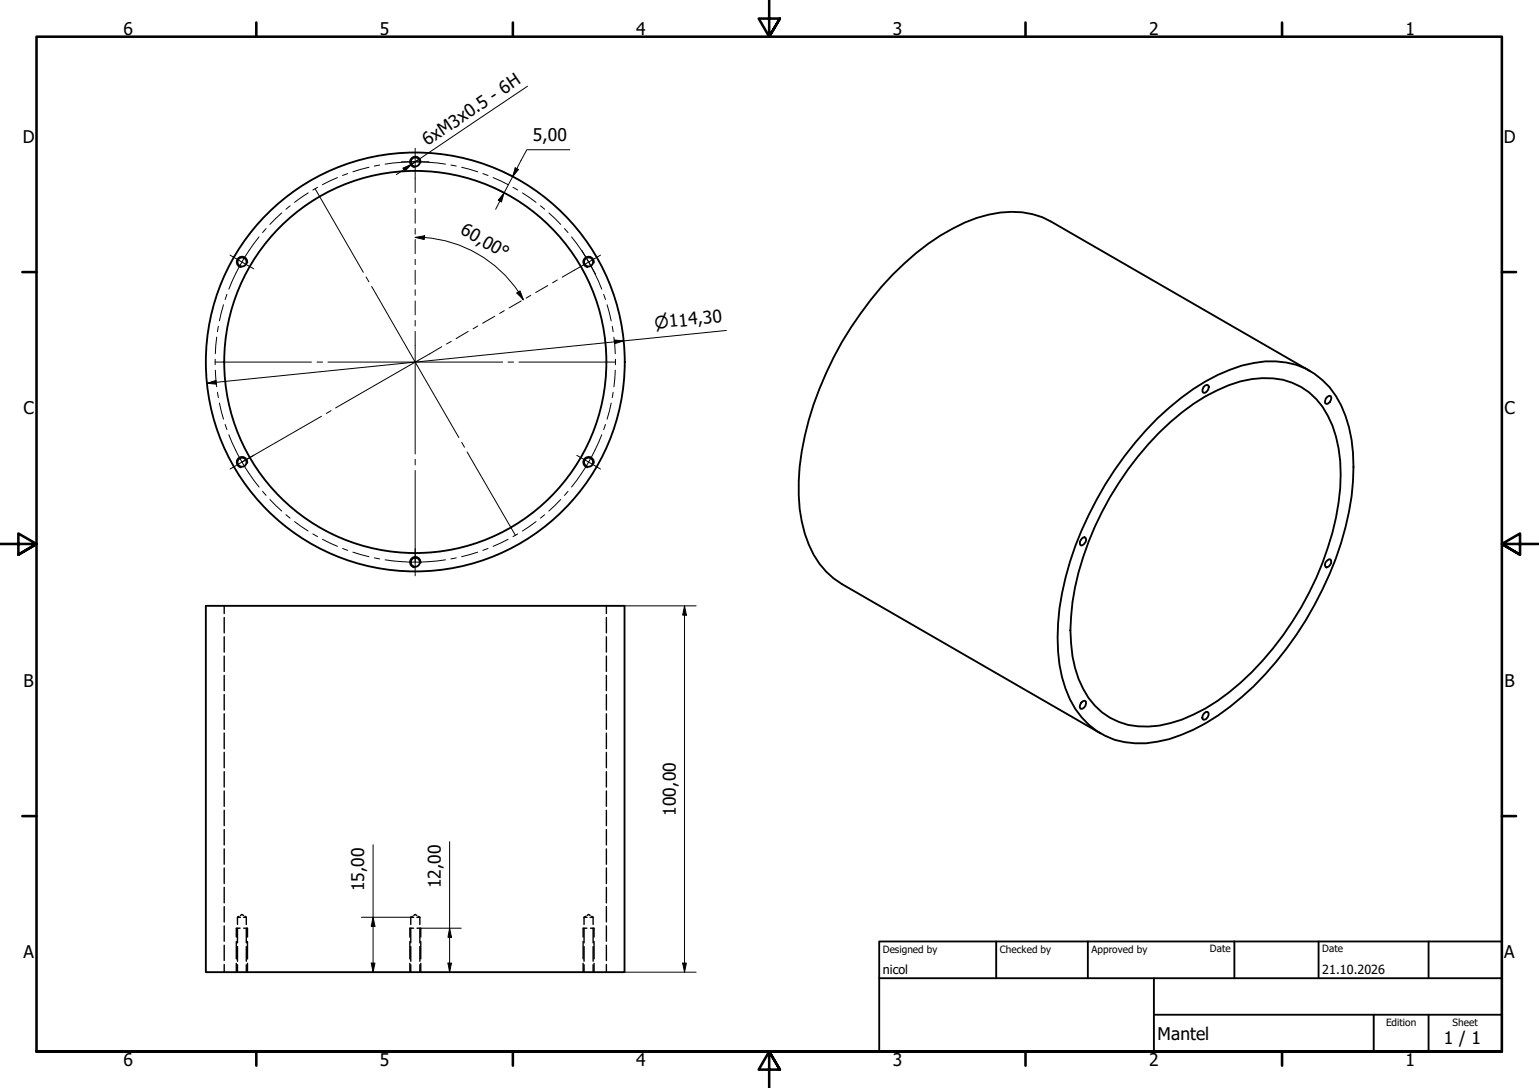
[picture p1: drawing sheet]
<svg xmlns="http://www.w3.org/2000/svg" width="420mm" height="297mm" viewBox="0 0 420 297" stroke-linecap="round" stroke-linejoin="round" font-family="sans-serif">
<!-- layer: Visible (ISO) -->
<g fill="none" stroke="#000" stroke-width=".51">
<path d="M316 114.2a58.2 58.2 0 0 1 23-14.4 24.8 24.8 0 0 1 17.5 .8 21.8 21.8 0 0 1 10.8 13 49.5 49.5 0 0 1 1 26 94.6 94.6 0 0 1-29.3 50.7 53.5 53.5 0 0 1-19.8 11.5 24.4 24.4 0 0 1-17.4-.9 22.8 22.8 0 0 1-11.9-16 60.5 60.5 0 0 1 2.2-31.5 96.7 96.7 0 0 1 23.9-39.2zM316.5 118.1a52.6 52.6 0 0 1 22.1-14 21.3 21.3 0 0 1 18.8 3 24.7 24.7 0 0 1 8 15.3 61.3 61.3 0 0 1-4.3 31.3 83.9 83.9 0 0 1-28.7 37.7 36.4 36.4 0 0 1-18.8 7 18.3 18.3 0 0 1-17.9-10.3 35.9 35.9 0 0 1-3.3-19.8 81.5 81.5 0 0 1 18.3-43.7zM328.5 105.7l.5-.4 .5-.2 .4 .1a1.49 1.49 0 0 1-1.4 2l-.2-.3zM357.7 101.3l-70.7-40.8a23 23 0 0 0-17.1-1.9 52.7 52.7 0 0 0-23 13.3 92.6 92.6 0 0 0-28.6 55.5 41.8 41.8 0 0 0 3.8 24 21.2 21.2 0 0 0 7.7 8l70.7 40.9M362.4 108.3l.5-.2h.4a1.55 1.55 0 0 1-1.2 2.2 1.3 1.3 0 0 1 .3-2zM295.6 146.8l.5-.1 .3 .2a1.51 1.51 0 0 1-1.4 2 1.51 1.51 0 0 1 .6-2.1zM362.3 153l.5-.3h.4a1.47 1.47 0 0 1-1.1 2.2l-.3-.2-.1-.5 .2-.7zM56.2 165.4h114.3v100h-114.3zM295.2 191.8l.5-.4 .5-.1a1.37 1.37 0 0 1-.8 2.2h-.4l-.2-.5zM328.7 194.7l.5-.3h.5a1.32 1.32 0 0 1 0 1.4 1.32 1.32 0 0 1-1.3 .6v-1.1z"/>
<circle cx="113.4" cy="44.2" r="1.24"/>
<circle cx="66.1" cy="71.5" r="1.24"/>
<circle cx="160.7" cy="71.5" r="1.24"/>
<circle cx="113.4" cy="98.8" r="57.2"/>
<circle cx="113.4" cy="98.8" r="52.2"/>
<circle cx="66.1" cy="126.2" r="1.24"/>
<circle cx="160.7" cy="126.2" r="1.24"/>
<circle cx="113.4" cy="153.5" r="1.24"/>
</g>
<!-- layer: Visible Narrow (ISO) -->
<path d="M114.8 44.5a1.49 1.49 0 0 0-1.2-1.8 1.49 1.49 0 0 0-1.7 1.3 1.49 1.49 0 0 0 1.2 1.7M67.5 71.8a1.49 1.49 0 0 0-1.2-1.8 1.49 1.49 0 0 0-1.7 1.3 1.49 1.49 0 0 0 1.2 1.7M162.2 71.8a1.49 1.49 0 0 0-1.3-1.8 1.49 1.49 0 0 0-1.7 1.3 1.49 1.49 0 0 0 1.2 1.7M67.5 126.5a1.49 1.49 0 0 0-1.2-1.8 1.49 1.49 0 0 0-1.7 1.2 1.49 1.49 0 0 0 1.2 1.8M162.2 126.5a1.49 1.49 0 0 0-1.3-1.8 1.49 1.49 0 0 0-1.7 1.2 1.49 1.49 0 0 0 1.2 1.8M114.8 153.8a1.49 1.49 0 0 0-1.2-1.8 1.49 1.49 0 0 0-1.7 1.2 1.49 1.49 0 0 0 1.2 1.8" fill="none" stroke="#000" stroke-width=".38"/>
<!-- layer: Hidden (ISO) -->
<g fill="none" stroke="#000" stroke-width=".38">
<path d="M61.2 165.4v2.1M61.2 168.6v4.2M61.2 173.8v4.2M61.2 179.1v4.2M165.5 165.4v2.1M165.5 168.6v4.2M165.5 173.8v4.2M165.5 179.1v4.2M61.2 184.4v4.2M61.2 189.6v4.3M61.2 194.9v4.2M165.5 184.4v4.2"/>
<path d="M165.5 189.6v4.3M165.5 194.9v4.2M61.2 200.1v4.3M61.2 205.4v4.2M61.2 210.7v4.2M61.2 215.9v4.2M165.5 200.1v4.3M165.5 205.4v4.2M165.5 210.7v4.2M165.5 215.9v4.2M61.2 221.2v4.2M61.2 226.5v4.2"/>
<path d="M61.2 231.8v4.2M61.2 237v4.2M165.5 221.2v4.2M165.5 226.5v4.2M165.5 231.8v4.2M165.5 237v4.2M61.2 242.2v4.3M61.2 247.5v4.2M61.2 252.8v4.2M61.2 258v4.2M64.5 257v4.8M64.8 250.4h.9"/>
<path d="M64.8 250.4v2M64.8 253.4v4M64.8 258.4v4M65.2 250.2l-.4 .2M65.5 253.4h-1v2.4M65.7 249.9l.3-.2 .5 .2M66.5 250.4h.7M66.5 253.4h1.1v2.4M66.9 250.2l.3 .2M67.2 250.4v2M67.2 253.4v4M67.2 258.4v4"/>
<path d="M67.6 257v4.8M111.9 257v4.8M112.1 250.4h.9M112.1 250.4v2M112.1 253.4v4M112.1 258.4v4M112.6 250.2l-.5 .2M112.9 253.4h-1v2.4M113 249.9l.3-.2 .5 .2M113.8 250.4h.8M113.9 253.4h1v2.4M114.2 250.2l.4 .2"/>
<path d="M114.6 250.4v2M114.6 253.4v4M114.6 258.4v4M114.9 257v4.8M159.2 257v4.8M159.4 250.4h.9M159.4 250.4v2M159.4 253.4v4M159.4 258.4v4M159.9 250.2l-.5 .2M160.2 253.4h-1v2.4M160.3 249.9l.4-.2 .4 .2"/>
<path d="M161.1 250.4h.8M161.2 253.4h1v2.4M161.5 250.2l.4 .2M161.9 250.4v2M161.9 253.4v4M161.9 258.4v4M162.2 257v4.8M165.5 242.2v4.3M165.5 247.5v4.2M165.5 252.8v4.2M165.5 258v4.2M61.2 263.3v2.1"/>
<path d="M64.5 263v2.4M64.8 263.4v2M67.2 263.4v2M67.6 263v2.4M111.9 263v2.4M112.1 263.4v2M114.6 263.4v2M114.9 263v2.4M159.2 263v2.4M159.4 263.4v2M161.9 263.4v2M162.2 263v2.4"/>
<path d="M165.5 263.3v2.1"/>
</g>
<!-- layer: Border (ISO) -->
<g fill="none" stroke="#000" stroke-width=".7">
<path d="M70 6.1v3.9M140 6.1v3.9M210 0v10l-2.9-4.9h5.8l-2.9 4.9 2.9-4.9M280 6.1v3.9M350 6.1v3.9M6.1 74.3h3.9M410 74.3h3.9M0 148.5h10l-5-2.8v5.7l5-2.9-5 2.9M420 148.5h-10l5-2.8v5.7l-5-2.9 5 2.9M6.1 222.8h3.9M410 222.8h3.9M10 287.1v-277.1h400v277.1h-400h400"/>
<path d="M70 287.1v3.8M140 287.1v3.8M212.9 292l-2.9-4.9 2.9 4.9h-5.8l2.9-4.9v9.9M280 287.1v3.8M350 287.1v3.8"/>
</g>
<!-- layer: Title (ISO) -->
<path d="M240 257h170v30.1h-170zM272 257v10.1M297 257v10.1M337 257v10.1M360 257v10.1M390 257v10.1M240 267.1h170M315 277h95M315 267.1v20M375 277v10.1M390 277v10.1" fill="none" stroke="#000" stroke-width=".51"/>
<!-- layer: Dimension (ISO) -->
<g fill="none" stroke="#000" stroke-width=".27">
<path d="M134.8 51.2l2.8 1.5M137.2 46.8l2.8 1.4M137.6 52.7l-.7 2.4-.9-.4zM137.6 52.7l-2.3 4.4M140 48.2l-2.4 4.5M140.7 45.8l.8 .5-1.5 1.9zM155.6 40.9h-11.8l-3.8 7.3M113.3 64.8l2.6-.4-.1 1zM113.3 64.8l2.6 .1M115.9 64.8a33.9 33.9 0 0 1 27 17M141.1 80l.9-.6 .9 2.4zM167.7 92.8l2.5 .3-2.4 .7z"/>
<path d="M198.3 90.2l-141.8 14.4M56.5 104.6l2.4-.7 .2 1zM170.5 165.4h19.6M186.9 165.4l.5 2.5h-1zM186.9 165.4v100M101.9 230.6v34.8M122.7 229.8v35.6M98.7 250.4h13.4M101.9 250.4l.5 2.5h-1.1zM114.9 253.4h11M122.7 253.4l.6 2.5h-1zM101.3 262.9h1.1l-.5 2.5z"/>
<path d="M122.3 262.9h1l-.6 2.5zM170.5 265.4h19.6M186.4 262.9h1l-.5 2.5z"/>
</g>
<path d="M137.6 52.7l-.7 2.4-.9-.4zM140.7 45.8l.8 .5-1.5 1.9zM113.3 64.8l2.6-.4-.1 1zM141.1 80l.9-.6 .9 2.4zM167.7 92.8l2.5 .3-2.4 .7zM56.5 104.6l2.4-.7 .2 1zM186.9 165.4l.5 2.5h-1zM101.9 250.4l.5 2.5h-1.1zM122.7 253.4l.6 2.5h-1zM101.3 262.9h1.1l-.5 2.5zM122.3 262.9h1l-.6 2.5zM186.4 262.9h1l-.5 2.5z" fill="#000"/>
<!-- layer: Center Mark (ISO) -->
<g fill="none" stroke="#000" stroke-width=".27">
<path d="M86 51.5l13.2 22.8M109.7 44.2h7.4M62.8 69.6l6.5 3.8M99.9 75.6l.8 1.3M101.5 78.2l23.8 41.3M158.8 68.3l3.8 6.5M58.7 98.9h26.3M86.6 98.9h1.5M89.5 98.9h47.7M138.7 98.9h1.5M141.7 98.9h26.3M69.3 124.3l-6.5 3.8"/>
<path d="M126 120.8l.8 1.3M127.5 123.4l13.2 22.8M157.5 124.3l6.5 3.8M113.3 149.8v7.4"/>
</g>
<!-- layer: Centerline (ISO) -->
<g fill="none" stroke="#000" stroke-width=".27">
<path d="M76.9 58.1l-3.2 3.2M79.2 56.2l-1.1 .9M84.1 52.7l-3.7 2.6M86.7 51.1l-1.3 .8M92.1 48.5l-4.1 1.9M94.9 47.4l-1.4 .5M100.7 45.7l-4.3 1.2M103.7 45.1l-1.5 .2M105.1 44.8a54.6 54.6 0 0 1 16.5 0M113.3 40.5v12.1M113.3 54.1v1.4M113.3 57.1v3.8"/>
<path d="M123.1 45.1l1.5 .2M126 45.7l4.4 1.2M131.8 47.4l1.4 .5M134.6 48.5l4.1 1.9M140.1 51.1l1.2 .8M142.6 52.7l3.8 2.6M147.5 56.2l1.2 .9M149.8 58.1l3.3 3.2M70.7 64.7a54.6 54.6 0 0 0-8.2 14.2M72.7 62.4l-1 1.1M113.3 62.4v1.5M113.3 65.4v3.9"/>
<path d="M113.3 70.8v1.4M113.3 73.8v3.8M113.3 79.1v1.5M149.5 78l-3.3 1.9M152.1 76.4l-1.2 .8M154.1 62.4l1 1.1M156 64.7l2.4 3.1 2.3 3.7M160.7 71.5l2 3.9 1.6 3.6M160.7 71.6l-7.2 4.1M164 69.6l-3.3 2M58.7 98.1v1.5M59.2 92l-.4 4.6"/>
<path d="M59.6 89.1l-.2 1.5M61 83.2l-1.1 4.4M62 80.4l-.5 1.4M113.3 82.2v3.8M113.3 87.5v1.5M113.3 90.5v33.4M120.6 94.7l-29 16.7M123.2 93.2l-1.3 .7M127.8 90.5l-3.3 1.9M130.4 89l-1.2 .8M135.1 86.3l-3.3 2M137.7 84.8l-1.3 .8"/>
<path d="M142.3 82.2l-3.3 1.9M144.9 80.6l-1.3 .8M164.8 80.4l.5 1.4M165.7 83.2l1.2 4.4M167.1 89.1l.3 1.5M167.6 92.1l.4 4.5M168 98.1v1.5M58.8 101.1l.4 4.5M59.4 107.1l.2 1.5M59.9 110l1.1 4.4M61.5 115.9l.5 1.4M62.5 118.7l1.5 3.6 2.1 3.8"/>
<path d="M87.8 113.7l-21.8 12.5M90.4 112.1l-1.3 .8M164.3 118.7a54.6 54.6 0 0 1-8.3 14.3M165.3 115.9l-.5 1.4M166.9 110l-1.2 4.4M167.4 107.1l-.3 1.5M168 101.1l-.4 4.5M66.1 126.1l2.3 3.7 2.3 3.2M71.7 134.1l1 1.2M73.7 136.4l3.2 3.1M113.3 125.4v1.5M113.3 128.4v25.1"/>
<path d="M153.1 136.4l-3.3 3.1M155.1 134.1l-1 1.2M78.1 140.5l1.1 1M80.4 142.4l3.7 2.6M85.4 145.8l1.3 .7M88 147.2l4.1 2M93.5 149.7l1.4 .6M96.3 150.7l4.4 1.3M102.2 152.3l1.5 .3M105.1 152.8l3.9 .5 4.4 .2M121.6 152.8l-3.9 .5-4.3 .2M124.6 152.3l-1.5 .3"/>
<path d="M130.4 150.7l-4.4 1.3M133.2 149.7l-1.4 .6M138.7 147.2l-4.1 2M141.3 145.8l-1.3 .7M146.4 142.4l-3.8 2.6M148.7 140.5l-1.2 1"/>
</g>
<!-- layer: Symbol (ISO) -->
<path d="M144 23.5l-31.7 21.4M110 45.9l2.3-1-1.7 1.8zM112.3 44.9l-4.1 2.8M114.4 43.5l-2.1 1.4" fill="none" stroke="#000" stroke-width=".27"/>
<path d="M110 45.9l2.3-1-1.7 1.8z" fill="#000"/>
<g font-size="4.8">
<text x="33.7" y="9.6">6</text>
<text x="103.7" y="9.6">5</text>
<text x="173.7" y="9.6">4</text>
<text x="243.7" y="9.6">3</text>
<text x="313.7" y="9.6">2</text>
<text x="383.7" y="9.6">1</text>
<text x="6.2" y="38.9">D</text>
<text x="116.7" y="40" transform="rotate(-34 116.7 40)">6xM3x0.5 - 6H</text>
<text x="145.5" y="38.5">5,00</text>
<text x="410.5" y="38.9">D</text>
<text x="125.4" y="63.7" transform="rotate(30 125.4 63.7)">60,00°</text>
<text x="6.4" y="113.1">C</text>
<text x="410.7" y="113.1">C</text>
<text x="6.4" y="187.4">B</text>
<text x="410.7" y="187.4">B</text>
<text x="184.5" y="222.7" transform="rotate(-90 184.5 222.7)">100,00</text>
<text x="99.4" y="243.4" transform="rotate(-90 99.4 243.4)">15,00</text>
<text x="120.4" y="242.6" transform="rotate(-90 120.4 242.6)">12,00</text>
<text x="6.4" y="261.7">A</text>
<text x="410.7" y="261.7">A</text>
<text x="316" y="283.8">Mantel</text>
<text x="394.2" y="285">1 / 1</text>
<text x="33.7" y="290.9">6</text>
<text x="103.7" y="290.9">5</text>
<text x="173.7" y="290.9">4</text>
<text x="243.7" y="290.9">3</text>
<text x="313.7" y="290.9">2</text>
<text x="383.7" y="290.9">1</text>
</g>
<text font-size="4.6" x="178.9" y="89.8" transform="rotate(-6 178.9 89.8)">⌀114,30</text>
<g font-size="3.4">
<text x="241" y="266">nicol</text>
<text x="361" y="266">21.10.2026</text>
</g>
<g font-size="2.7">
<text x="241" y="260.1">Designed by</text>
<text x="273" y="260.1">Checked by</text>
<text x="298" y="260.1">Approved by</text>
<text x="330.3" y="260">Date</text>
<text x="361" y="260">Date</text>
<text x="378.4" y="280.1">Edition</text>
<text x="396.6" y="280.1">Sheet</text>
</g>
</svg>
